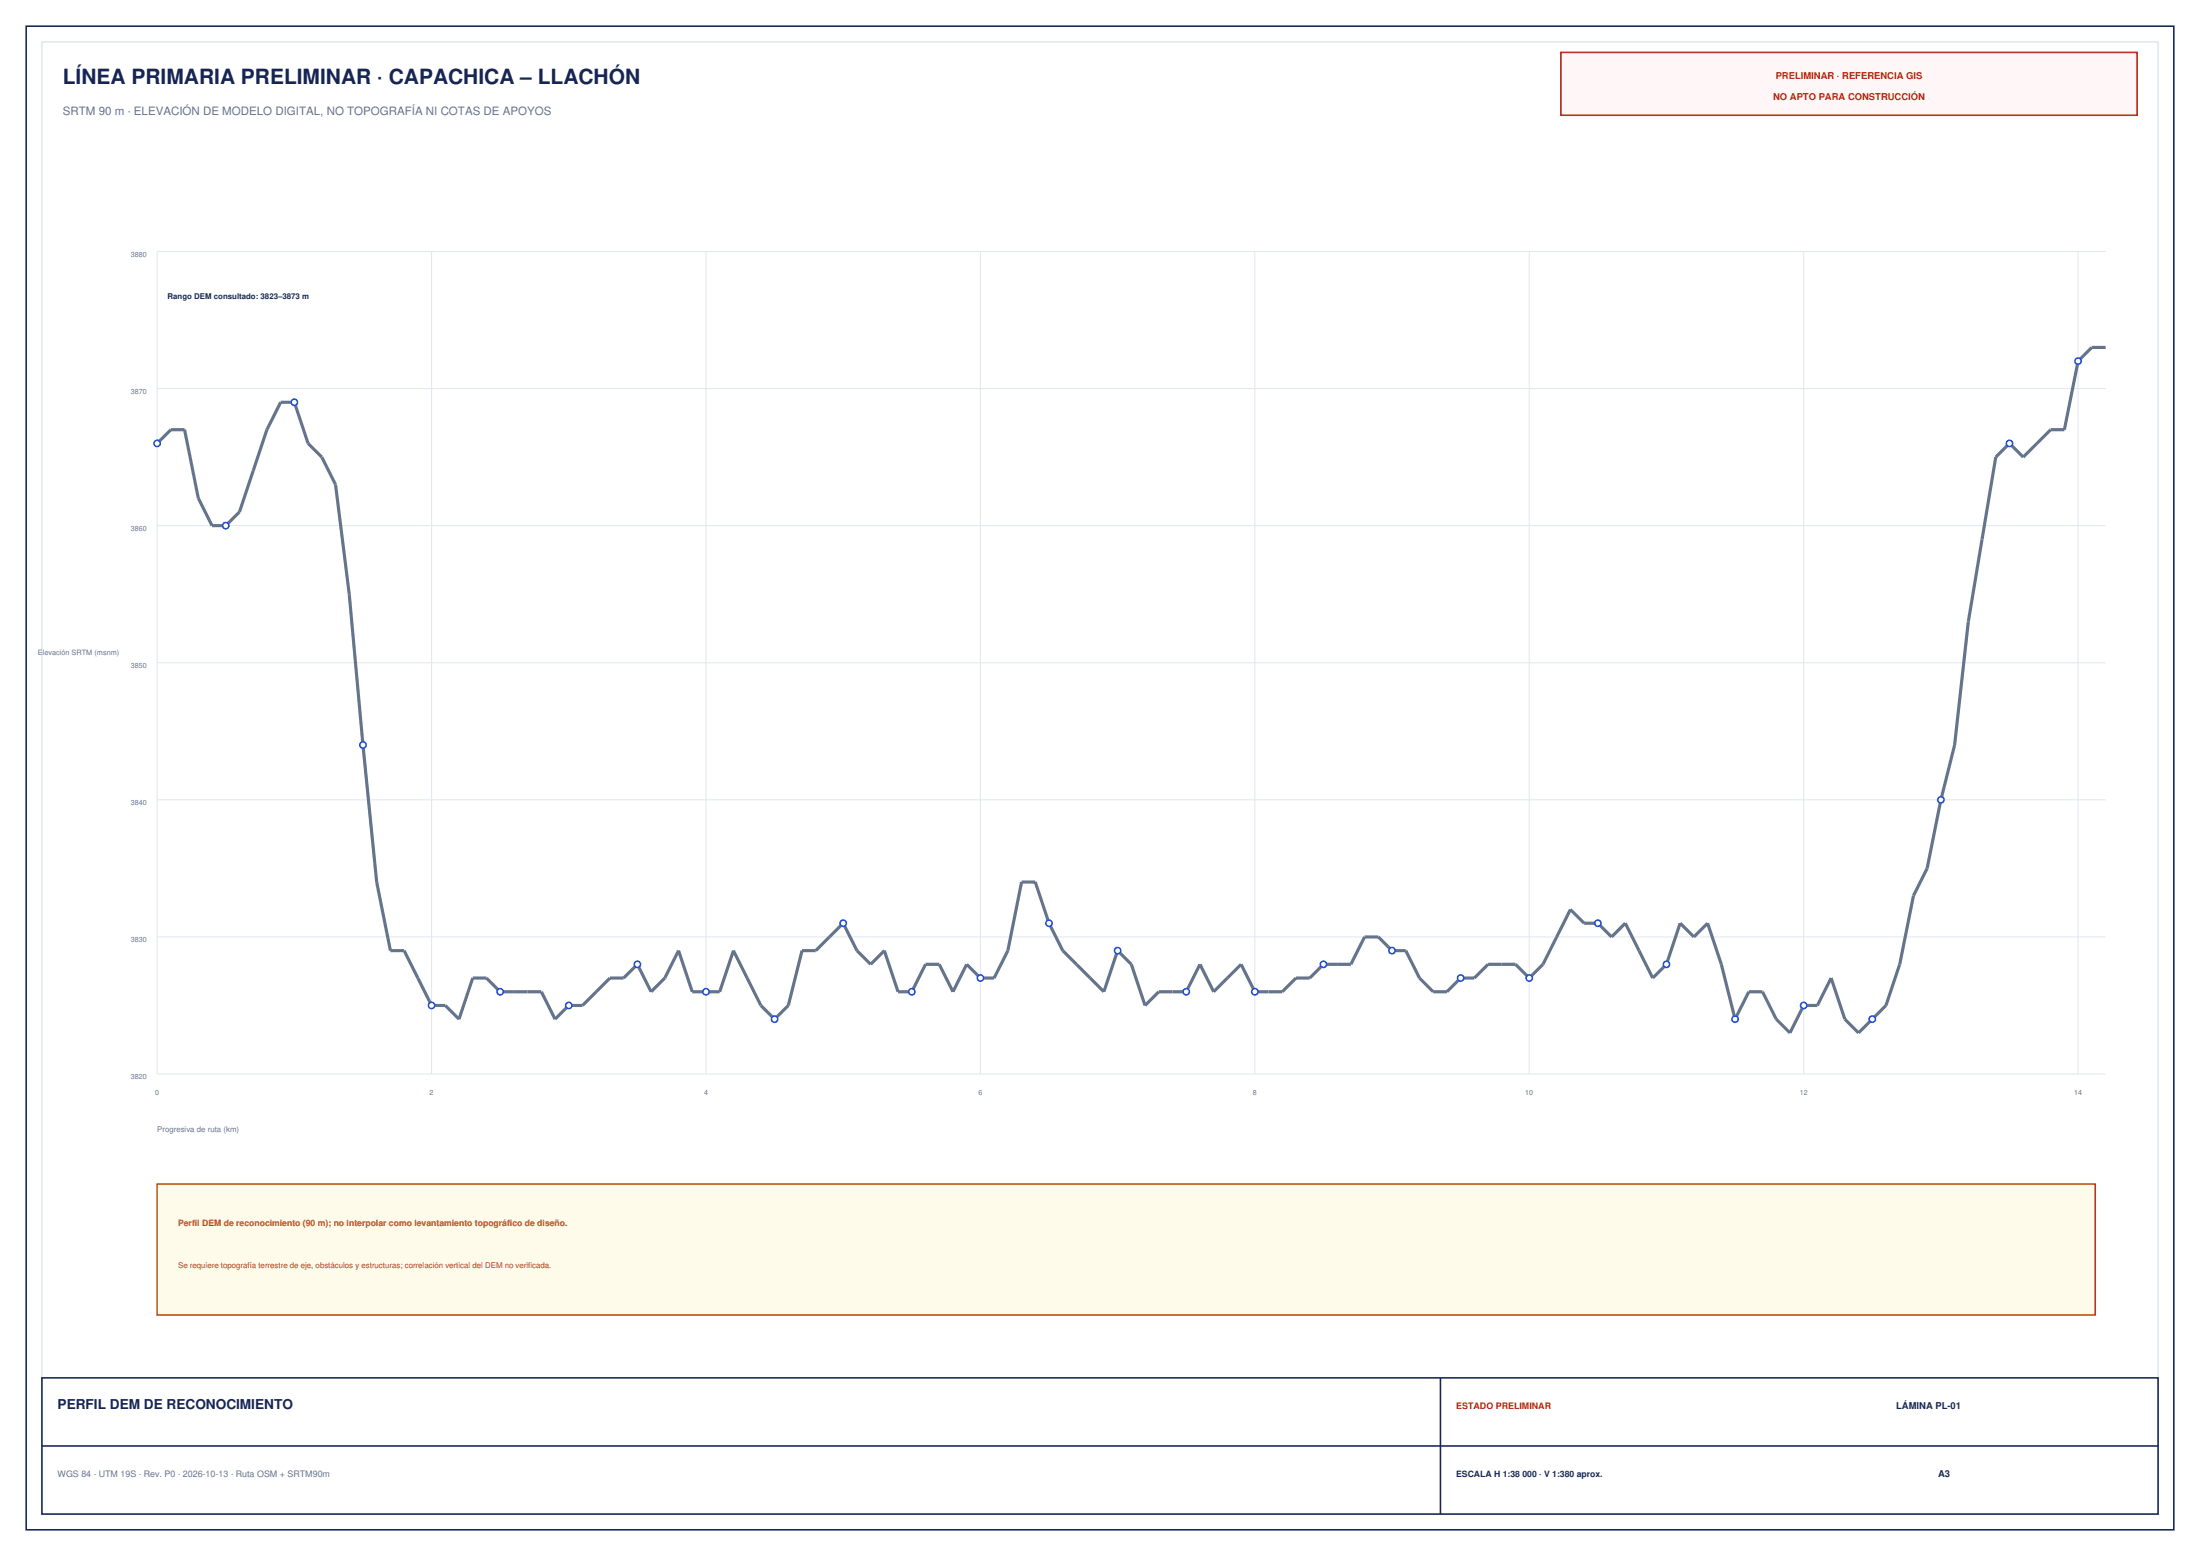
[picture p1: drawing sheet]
<svg xmlns="http://www.w3.org/2000/svg" width="420mm" height="297mm" viewBox="0 0 420 297" stroke-linecap="round" stroke-linejoin="round" font-family="sans-serif">
<path d="M5 5h410v287h-410z" fill="none" stroke="#172554" stroke-width=".3"/>
<path d="M8 8h404v281h-404z" fill="none" stroke="#e2e8f0" stroke-width=".3"/>
<path d="M298 10h110v12h-110z" fill="#fff7f7"/>
<path d="M298 10h110v12h-110z" fill="none" stroke="#b91c1c" stroke-width=".3"/>
<path d="M8 263h404v26h-404zM8 276h404M275 263v26" fill="none" stroke="#172554" stroke-width=".3"/>
<g fill="none" stroke="#e2e8f0" stroke-width=".2">
<path d="M82.4 48v157M134.8 48v157M187.2 48v157M239.6 48v157M291.9 48v157M344.3 48v157M396.7 48v157M402 48h-372v157h372M30 74.2h372M30 100.3h372M30 126.5h372M30 152.7h372"/>
<path d="M30 178.8h372"/>
</g>
<path d="M402 66.3h-2.7l-2.6 2.6-2.6 13.1h-2.6l-5.3 5.3-2.6-2.7-2.6 2.7-5.2 31.4-2.6 23.5-2.7 10.5-2.6 13.1-2.6 5.2-2.6 13.1-2.6 7.8-5.3 5.2-2.6-2.6-2.6-7.8-2.6 5.2h-2.7l-2.6 5.2-2.6-2.6-2.6-5.2h-2.6l-2.7 5.2-2.6-10.4-2.6-7.9-2.6 2.6-2.6-2.6-2.7 7.9-2.6 2.6-5.2-10.5-2.6 2.6-2.7-2.6h-2.6l-2.6-2.6-5.2 10.5-2.7 2.6-2.6-2.6h-5.2l-2.6 2.6h-2.6l-2.7 2.6h-2.6l-2.6-2.6-2.6-5.2h-2.6l-2.7-2.7h-2.6l-2.6 5.3h-5.2l-2.7 2.6h-2.6l-2.6 2.6h-5.2l-2.7-5.2-5.2 5.2-2.6-5.2-2.6 5.2h-5.3l-2.6 2.6-2.6-7.8-2.6-2.6-2.7 7.8-7.8-7.8-2.6-5.3-2.7-7.8h-2.6l-2.6 13.1-2.6 5.2h-2.6l-2.7-2.6-2.6 5.2-2.6-5.2h-2.6l-2.6 5.2h-2.6l-2.7-7.8-2.6 2.6-2.6-2.6-2.6-5.3-5.3 5.3h-2.6l-2.6 10.4-2.6 2.6-2.6-2.6-5.3-10.4-2.6 7.8h-5.2l-2.7-7.8-2.6 5.2-2.6 2.6-2.6-5.2-2.6 2.6h-2.7l-5.2 5.2h-2.6l-2.6 2.6-2.7-5.2h-7.8l-2.6-2.6h-2.7l-2.6 7.8-2.6-2.6h-2.6l-5.2-10.4h-2.7l-2.6-13.1-2.6-26.2-2.6-28.8-2.6-20.9-2.7-5.2-2.6-2.7-2.6-7.8h-2.6l-2.6 5.2-5.3 15.7-2.6 2.6h-2.6l-2.6-5.2-2.7-13.1h-2.6l-2.6 2.6" fill="none" stroke="#64748b" stroke-width=".6" stroke-linecap="butt"/>
<circle cx="30" cy="84.6" r=".6" fill="#fff"/>
<circle cx="30" cy="84.6" r=".6" fill="none" stroke="#1d4ed8" stroke-width=".3"/>
<circle cx="43.1" cy="100.3" r=".6" fill="#fff"/>
<circle cx="43.1" cy="100.3" r=".6" fill="none" stroke="#1d4ed8" stroke-width=".3"/>
<circle cx="56.2" cy="76.8" r=".6" fill="#fff"/>
<circle cx="56.2" cy="76.8" r=".6" fill="none" stroke="#1d4ed8" stroke-width=".3"/>
<circle cx="69.3" cy="142.2" r=".6" fill="#fff"/>
<circle cx="69.3" cy="142.2" r=".6" fill="none" stroke="#1d4ed8" stroke-width=".3"/>
<circle cx="82.4" cy="191.9" r=".6" fill="#fff"/>
<circle cx="82.4" cy="191.9" r=".6" fill="none" stroke="#1d4ed8" stroke-width=".3"/>
<circle cx="95.5" cy="189.3" r=".6" fill="#fff"/>
<circle cx="95.5" cy="189.3" r=".6" fill="none" stroke="#1d4ed8" stroke-width=".3"/>
<circle cx="108.6" cy="191.9" r=".6" fill="#fff"/>
<circle cx="108.6" cy="191.9" r=".6" fill="none" stroke="#1d4ed8" stroke-width=".3"/>
<circle cx="121.7" cy="184.1" r=".6" fill="#fff"/>
<circle cx="121.7" cy="184.1" r=".6" fill="none" stroke="#1d4ed8" stroke-width=".3"/>
<circle cx="134.8" cy="189.3" r=".6" fill="#fff"/>
<circle cx="134.8" cy="189.3" r=".6" fill="none" stroke="#1d4ed8" stroke-width=".3"/>
<circle cx="147.9" cy="194.5" r=".6" fill="#fff"/>
<circle cx="147.9" cy="194.5" r=".6" fill="none" stroke="#1d4ed8" stroke-width=".3"/>
<circle cx="161" cy="176.2" r=".6" fill="#fff"/>
<circle cx="161" cy="176.2" r=".6" fill="none" stroke="#1d4ed8" stroke-width=".3"/>
<circle cx="174.1" cy="189.3" r=".6" fill="#fff"/>
<circle cx="174.1" cy="189.3" r=".6" fill="none" stroke="#1d4ed8" stroke-width=".3"/>
<circle cx="187.2" cy="186.7" r=".6" fill="#fff"/>
<circle cx="187.2" cy="186.7" r=".6" fill="none" stroke="#1d4ed8" stroke-width=".3"/>
<circle cx="200.3" cy="176.2" r=".6" fill="#fff"/>
<circle cx="200.3" cy="176.2" r=".6" fill="none" stroke="#1d4ed8" stroke-width=".3"/>
<circle cx="213.4" cy="181.5" r=".6" fill="#fff"/>
<circle cx="213.4" cy="181.5" r=".6" fill="none" stroke="#1d4ed8" stroke-width=".3"/>
<circle cx="226.5" cy="189.3" r=".6" fill="#fff"/>
<circle cx="226.5" cy="189.3" r=".6" fill="none" stroke="#1d4ed8" stroke-width=".3"/>
<circle cx="239.6" cy="189.3" r=".6" fill="#fff"/>
<circle cx="239.6" cy="189.3" r=".6" fill="none" stroke="#1d4ed8" stroke-width=".3"/>
<circle cx="252.7" cy="184.1" r=".6" fill="#fff"/>
<circle cx="252.7" cy="184.1" r=".6" fill="none" stroke="#1d4ed8" stroke-width=".3"/>
<circle cx="265.8" cy="181.5" r=".6" fill="#fff"/>
<circle cx="265.8" cy="181.5" r=".6" fill="none" stroke="#1d4ed8" stroke-width=".3"/>
<circle cx="278.9" cy="186.7" r=".6" fill="#fff"/>
<circle cx="278.9" cy="186.7" r=".6" fill="none" stroke="#1d4ed8" stroke-width=".3"/>
<circle cx="291.9" cy="186.7" r=".6" fill="#fff"/>
<circle cx="291.9" cy="186.7" r=".6" fill="none" stroke="#1d4ed8" stroke-width=".3"/>
<circle cx="305" cy="176.2" r=".6" fill="#fff"/>
<circle cx="305" cy="176.2" r=".6" fill="none" stroke="#1d4ed8" stroke-width=".3"/>
<circle cx="318.1" cy="184.1" r=".6" fill="#fff"/>
<circle cx="318.1" cy="184.1" r=".6" fill="none" stroke="#1d4ed8" stroke-width=".3"/>
<circle cx="331.2" cy="194.5" r=".6" fill="#fff"/>
<circle cx="331.2" cy="194.5" r=".6" fill="none" stroke="#1d4ed8" stroke-width=".3"/>
<circle cx="344.3" cy="191.9" r=".6" fill="#fff"/>
<circle cx="344.3" cy="191.9" r=".6" fill="none" stroke="#1d4ed8" stroke-width=".3"/>
<circle cx="357.4" cy="194.5" r=".6" fill="#fff"/>
<circle cx="357.4" cy="194.5" r=".6" fill="none" stroke="#1d4ed8" stroke-width=".3"/>
<circle cx="370.5" cy="152.7" r=".6" fill="#fff"/>
<circle cx="370.5" cy="152.7" r=".6" fill="none" stroke="#1d4ed8" stroke-width=".3"/>
<circle cx="383.6" cy="84.6" r=".6" fill="#fff"/>
<circle cx="383.6" cy="84.6" r=".6" fill="none" stroke="#1d4ed8" stroke-width=".3"/>
<circle cx="396.7" cy="68.9" r=".6" fill="#fff"/>
<circle cx="396.7" cy="68.9" r=".6" fill="none" stroke="#1d4ed8" stroke-width=".3"/>
<path d="M30 226h370v25h-370z" fill="#fffbeb"/>
<path d="M30 226h370v25h-370z" fill="none" stroke="#b45309" stroke-width=".3"/>
<text font-size="4" fill="#172554" x="12" y="16">LÍNEA PRIMARIA PRELIMINAR · CAPACHICA – LLACHÓN</text>
<text font-size="2.6" fill="#172554" x="11" y="269">PERFIL DEM DE RECONOCIMIENTO</text>
<text font-size="2.2" fill="#64748b" x="12" y="22">SRTM 90 m · ELEVACIÓN DE MODELO DIGITAL, NO TOPOGRAFÍA NI COTAS DE APOYOS</text>
<g font-size="1.8" fill="#b91c1c">
<text x="339" y="15">PRELIMINAR · REFERENCIA GIS</text>
<text x="338.5" y="19">NO APTO PARA CONSTRUCCIÓN</text>
</g>
<g font-size="1.8" fill="#172554">
<text x="362" y="269">LÁMINA PL-01</text>
<text x="370" y="282">A3</text>
</g>
<text font-size="1.7" fill="#b45309" x="34" y="234">Perfil DEM de reconocimiento (90 m); no interpolar como levantamiento topográfico de diseño.</text>
<text font-size="1.7" fill="#b91c1c" x="278" y="269">ESTADO PRELIMINAR</text>
<text font-size="1.7" fill="#64748b" x="11" y="282">WGS 84 · UTM 19S · Rev. P0 · 2026-10-13 · Ruta OSM + SRTM90m</text>
<text font-size="1.7" fill="#172554" x="278" y="282">ESCALA H 1:38 000 · V 1:380 aprox.</text>
<text font-size="1.5" fill="#172554" x="32" y="57">Rango DEM consultado: 3823–3873 m</text>
<text font-size="1.5" fill="#64748b" x="30" y="216">Progresiva de ruta (km)</text>
<text font-size="1.5" fill="#b45309" x="34" y="242">Se requiere topografía terrestre de eje, obstáculos y estructuras; correlación vertical del DEM no verificada.</text>
<g font-size="1.4" fill="#64748b">
<text x="25" y="49">3880</text>
<text x="25" y="75.2">3870</text>
<text x="25" y="101.3">3860</text>
<text x="7.2" y="125">Elevación SRTM (msnm)</text>
<text x="25" y="127.5">3850</text>
<text x="25" y="153.7">3840</text>
<text x="25" y="179.8">3830</text>
<text x="25" y="206">3820</text>
<text x="29.6" y="209">0</text>
<text x="82" y="209">2</text>
<text x="134.4" y="209">4</text>
<text x="186.8" y="209">6</text>
<text x="239.2" y="209">8</text>
<text x="291.2" y="209">10</text>
<text x="343.6" y="209">12</text>
<text x="396" y="209">14</text>
</g>
</svg>
